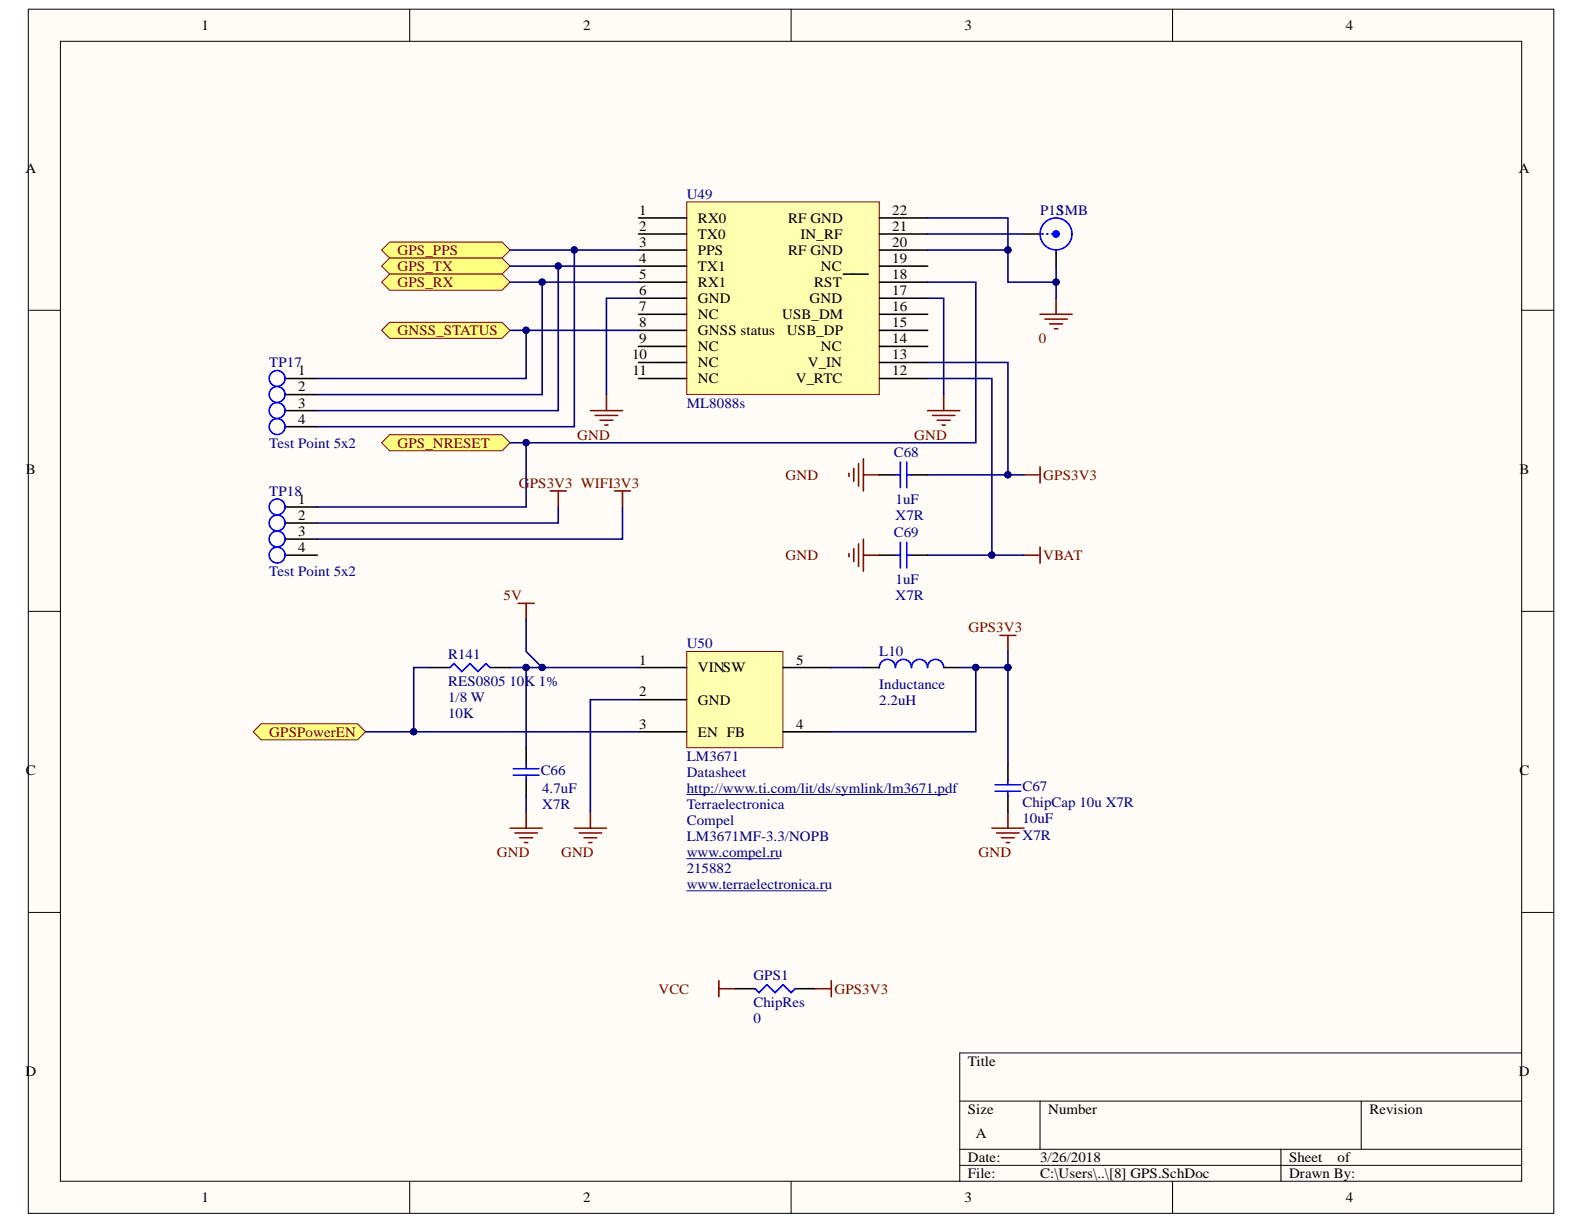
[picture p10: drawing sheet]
<svg xmlns="http://www.w3.org/2000/svg" width="279mm" height="216mm" viewBox="0 0 279 216" stroke-linecap="round" stroke-linejoin="round" font-family="sans-serif">
<g fill="#fffcf8" stroke="#000" stroke-width=".18">
<path d="M5 1.6h269.1v212.4h-269.1z"/>
<path d="M10.7 7.3h257.7v201.1h-257.7z"/>
</g>
<g fill="none" stroke="#000" stroke-width=".18">
<path d="M72.3 1.6v5.7M139.5 1.6v5.7M206.8 1.6v5.7M5 54.7h5.7M268.4 54.7h5.7M5 107.8h5.7M268.4 107.8h5.7M5 160.9h5.7M268.4 160.9h5.7M169.3 194.2h99.1M183.5 194.2v8.5M240.1 194.2v8.5"/>
<path d="M268.4 185.7h-99.1v22.7M72.3 208.4v5.7M139.5 208.4v5.7M169.3 202.7h99.1M169.3 205.6h99.1M206.8 208.4v5.7M225.9 202.7v5.7"/>
</g>
<path d="M121.1 35.6h34v34h-34z" fill="#ffffb0" stroke="#800000" stroke-width=".18"/>
<g fill="none" stroke="#000" stroke-width=".28">
<path d="M112.6 38.4h8.5M155.1 38.4h8.5M112.6 41.3h8.5M112.6 44.1h8.5M112.6 46.9h8.5M112.6 49.8h8.5M112.6 52.6h8.5M112.6 55.4h8.5M112.6 58.3h8.5M148.8 48.4h2.8M151.8 48.4h1.3M155.1 41.3h8.5"/>
<path d="M155.1 44.1h8.5M155.1 46.9h8.5M155.1 49.8h8.5M155.1 52.6h8.5M155.1 55.4h8.5M155.1 58.3h8.5M180.6 41.3h2.9M186.3 44.1v2.8M112.6 61.1h8.5M112.6 63.9h8.5M112.6 66.8h8.5M155.1 61.1h8.5"/>
<path d="M155.1 63.9h8.5M155.1 66.8h8.5"/>
</g>
<circle cx="186.3" cy="41.3" r=".55" fill="#00f" stroke="#00f" stroke-width=".28"/>
<g fill="none" stroke="#00f" stroke-width=".28">
<path d="M183.7 41.3h.3M184.6 41.3h.3M185.4 41.3h.3"/>
<circle cx="186.3" cy="41.3" r="2.82"/>
</g>
<g fill="none" stroke="#800000" stroke-width=".28">
<path d="M183.5 55.4h5.6M184.3 56.3h4M185.2 57.1h2.2M186 58h.6M186.3 52.6v2.8M104.1 72.4h5.7M105 73.3h4M105.8 74.1h2.3M106.7 75h.6M107 69.6v2.8M163.6 72.4h5.7M164.5 73.3h3.9"/>
<path d="M165.3 74.1h2.3M166.2 75h.5M166.5 69.6v2.8"/>
</g>
<g fill="#ffff80" stroke="#800000" stroke-width=".18">
<path d="M67.3 44.1l1.4-1.4h19.9l1.4 1.4-1.4 1.4h-19.9z" fill-rule="evenodd"/>
<path d="M67.3 46.9l1.4-1.4h19.9l1.4 1.4-1.4 1.5h-19.9z" fill-rule="evenodd"/>
<path d="M67.3 49.8l1.4-1.4h19.9l1.4 1.4-1.4 1.4h-19.9z" fill-rule="evenodd"/>
<path d="M67.3 58.3l1.4-1.4h19.9l1.4 1.4-1.4 1.4h-19.9z" fill-rule="evenodd"/>
<path d="M67.3 78.1l1.4-1.4h19.9l1.4 1.4-1.4 1.4h-19.9z" fill-rule="evenodd"/>
</g>
<path d="M121.1 114.9h17v17h-17z" fill="#ffffb0" stroke="#800000" stroke-width=".18"/>
<path d="M112.6 117.8h8.5M138.1 117.8h8.5M112.6 123.4h8.5M112.6 129.1h8.5M138.1 129.1h8.5" fill="none" stroke="#000" stroke-width=".28"/>
<path d="M121.1 140.1h46M121.1 151.5h16.3M121.1 157.1h24.7" fill="none" stroke="#000080" stroke-width=".18"/>
<g fill="none" stroke="#800000" stroke-width=".28">
<path d="M91.4 106.4h2.8M92.8 106.4v2.9M176.4 112.1h2.8M177.8 112.1v2.8M101.3 146.1h5.7M102.2 146.9h3.9M103 147.8h2.3M103.9 148.6h.5M104.1 143.2v2.9M175 146.1h5.6M175.8 146.9h4M176.7 147.8h2.2"/>
<path d="M177.5 148.6h.6M177.8 143.2v2.9"/>
</g>
<path d="M44.6 129.1l1.5-1.4h17l1.4 1.4-1.4 1.4h-17z" fill-rule="evenodd" fill="#ffff80" stroke="#800000" stroke-width=".18"/>
<g fill="none" stroke="#00f" stroke-width=".28">
<path d="M158 83.8h.8M158 97.9h.8M158.8 81.5v4.5M158.8 95.7v4.5M159.9 81.5v4.5M159.9 95.7v4.5M159.9 83.8h.9M159.9 97.9h.9M79.3 117.8l.4-.4a.33 .33 0 0 1 .4-.3 .33 .33 0 0 1 .3 .3l.9 .9a.28 .28 0 0 0 .3 .1 .28 .28 0 0 0 .2-.3l.9-.9a.28 .28 0 0 1 .4-.1 .28 .28 0 0 1 .1 .3l1 .9a.28 .28 0 0 0 .3 .1 .28 .28 0 0 0 .1-.3l.8-.8a.38 .38 0 0 1 .4-.2 .38 .38 0 0 1 .3 .4l.3 .3M158 117.8a1.43 1.43 0 0 0-1.5-1.5 1.43 1.43 0 0 0-1.4 1.5M163.6 117.8a1.43 1.43 0 0 0-1.4-1.5 1.43 1.43 0 0 0-1.4 1.5 1.42 1.42 0 0 0-1.5-1.5 1.42 1.42 0 0 0-1.4 1.5M166.5 117.8a1.43 1.43 0 0 0-1.5-1.5 1.43 1.43 0 0 0-1.4 1.5"/>
<path d="M90.5 135.6h4.6M90.5 136.7h4.6M92.8 134.7v.9M92.8 136.7v.9M175.5 138.4h4.6M175.5 139.6h4.6M177.8 137.6v.8M177.8 139.6v.8M133.2 174.4l.4 .4a.33 .33 0 0 0 .3 .3 .33 .33 0 0 0 .3-.3l1-1a.28 .28 0 0 1 .3 0 .28 .28 0 0 1 .1 .2l1 1a.28 .28 0 0 0 .3 0 .28 .28 0 0 0 .2-.2l.9-1a.28 .28 0 0 1 .3 0 .28 .28 0 0 1 .2 .2l.8 .8a.38 .38 0 0 0 .4 .2 .38 .38 0 0 0 .3-.3l.3-.3"/>
<circle cx="48.9" cy="75.3" r="1.4"/>
<circle cx="48.9" cy="69.6" r="1.4"/>
<circle cx="48.9" cy="66.8" r="1.4"/>
<circle cx="48.9" cy="72.4" r="1.4"/>
<circle cx="48.9" cy="95.1" r="1.4"/>
<circle cx="48.9" cy="92.2" r="1.4"/>
<circle cx="48.9" cy="97.9" r="1.4"/>
<circle cx="48.9" cy="89.4" r="1.4"/>
</g>
<g fill="none" stroke="#000" stroke-width=".28">
<path d="M50.3 66.8h5.7M50.3 69.6h5.7M50.3 72.4h5.7M50.3 75.3h5.7M50.3 89.4h5.7M50.3 92.3h5.7M50.3 95.1h5.7M50.3 97.9h5.7M155.1 97.9h2.9M155.1 83.8h2.9M160.8 97.9h2.8M160.8 83.8h2.8"/>
<path d="M75.8 117.8h3.5M86.4 117.8h3.6M152.3 117.8h2.8M166.5 117.8h2.8M92.8 131.9v2.8M92.8 137.6v2.8M177.8 134.7v2.9M177.8 140.4v2.8M129.6 174.4h3.6M140.3 174.4h3.5"/>
</g>
<g fill="#000080" stroke="#000080" stroke-width=".18">
<circle cx="177.8" cy="117.7" r=".55"/>
<circle cx="177.8" cy="44.1" r=".55"/>
<circle cx="186.3" cy="49.8" r=".55"/>
<circle cx="101.3" cy="44.1" r=".55"/>
<circle cx="98.5" cy="46.9" r=".55"/>
<circle cx="95.6" cy="49.8" r=".55"/>
<circle cx="92.8" cy="58.3" r=".55"/>
<circle cx="92.8" cy="78.1" r=".55"/>
<circle cx="172.1" cy="117.7" r=".55"/>
<circle cx="95.6" cy="117.7" r=".55"/>
<circle cx="92.8" cy="117.7" r=".55"/>
<circle cx="73" cy="129.1" r=".55"/>
<circle cx="174.9" cy="97.9" r=".55"/>
<circle cx="177.8" cy="83.7" r=".55"/>
</g>
<g fill="none" stroke="#800000" stroke-width=".28">
<path d="M97.1 86.6h2.8M98.5 86.6v2.8M108.4 86.6h2.8M109.8 86.6v2.8M149.7 83.5v.5M149.7 97.6v.6M150.6 82.6v2.3M150.6 96.8v2.3M151.4 81.8v3.9M151.4 95.9v4M152.3 80.9v5.7M152.3 95.1v5.7"/>
<path d="M152.3 83.8h2.8M152.3 97.9h2.8M180.6 83.8h2.9M180.6 97.9h2.9M183.5 82.3v2.9M183.5 96.5v2.8M90 146.1h5.6M90.8 146.9h4M91.7 147.8h2.2M92.5 148.6h.6M92.8 143.2v2.9M126.8 173v2.8"/>
<path d="M126.8 174.4h2.8M143.8 174.4h2.8M146.6 173v2.8"/>
</g>
<g fill="none" stroke="#000080" stroke-width=".28">
<path d="M163.6 38.4h14.2v5.7h-14.2M90 44.1h22.6M90 46.9h22.6M90 49.8h22.6M90 58.3h22.6M92.8 58.3v8.5h-36.8M95.6 49.8v19.8h-39.6M98.5 46.9v25.5h-42.5M101.3 44.1v31.2h-45.3M112.6 52.6h-5.6v17M163.6 52.6h2.9v17M163.6 49.8h8.5v28.3h-82.1"/>
<path d="M163.6 41.3h17M177.8 44.1v5.7h8.5v-2.9M186.3 49.8v2.8M92.8 78.1v11.3h-36.8M163.6 66.8h11.4v31.1h-11.4M163.6 63.9h14.2v19.9h-14.2M98.5 89.4v2.9h-42.5M109.8 89.4v5.7h-53.8M175 97.9h5.6M177.8 83.8h2.8M75.8 117.8h-2.8v11.3M90 117.8h2.8"/>
<path d="M92.8 109.3v5.6l2.8 2.9M112.6 117.8h-19.8v14.1M146.6 117.8h5.7M169.3 117.8h8.5v16.9M172.1 117.8v11.3h-25.5M177.8 114.9v2.9M64.5 129.1h48.1M112.6 123.4h-8.5v19.8M92.8 140.4v2.8"/>
</g>
<g font-size="2.5">
<text x="35.6" y="5.3">1</text>
<text x="102.9" y="5.3">2</text>
<text x="170.1" y="5.3">3</text>
<text x="237.4" y="5.3">4</text>
<text x="4.5" y="30.4">A</text>
<text x="267.9" y="30.4">A</text>
<text x="112.8" y="37.9">1</text>
<text x="112.8" y="40.7">2</text>
<text x="123.1" y="39.3">RX0</text>
<text x="139" y="39.3">RF GND</text>
<text x="157.4" y="40.7">21</text>
<text x="157.4" y="37.9">22</text>
<text x="112.8" y="43.6">3</text>
<text x="112.8" y="46.4">4</text>
<text x="123.1" y="42.2">TX0</text>
<text x="123.1" y="44.9">PPS</text>
<text x="123.1" y="47.8">TX1</text>
<text x="139" y="44.9">RF GND</text>
<text x="141.2" y="42.2">IN_RF</text>
<text x="144.8" y="47.8">NC</text>
<text x="157.4" y="46.4">19</text>
<text x="157.4" y="43.6">20</text>
<text x="112.8" y="49.2">5</text>
<text x="112.8" y="52.1">6</text>
<text x="123.1" y="50.6">RX1</text>
<text x="123.1" y="53.4">GND</text>
<text x="142.8" y="53.4">GND</text>
<text x="143.6" y="50.6">RST</text>
<text x="157.4" y="52.1">17</text>
<text x="157.4" y="49.2">18</text>
<text x="112.8" y="54.9">7</text>
<text x="112.8" y="57.7">8</text>
<text x="123.1" y="56.3">NC</text>
<text x="123.1" y="59.1">GNSS status</text>
<text x="138" y="56.3">USB_DM</text>
<text x="138.8" y="59.1">USB_DP</text>
<text x="157.4" y="57.7">15</text>
<text x="157.4" y="54.9">16</text>
<text x="111.5" y="63.4">10</text>
<text x="112.8" y="60.6">9</text>
<text x="123.1" y="61.9">NC</text>
<text x="123.1" y="64.8">NC</text>
<text x="142.5" y="64.8">V_IN</text>
<text x="144.8" y="61.9">NC</text>
<text x="157.4" y="63.4">13</text>
<text x="157.4" y="60.6">14</text>
<text x="52.6" y="66.2">1</text>
<text x="52.6" y="69.1">2</text>
<text x="52.6" y="71.9">3</text>
<text x="111.6" y="66.2">11</text>
<text x="123.1" y="67.6">NC</text>
<text x="140.4" y="67.6">V_RTC</text>
<text x="157.4" y="66.2">12</text>
<text x="52.6" y="74.7">4</text>
<text x="4.6" y="83.6">B</text>
<text x="268" y="83.6">B</text>
<text x="52.6" y="88.9">1</text>
<text x="52.6" y="91.7">2</text>
<text x="52.6" y="94.6">3</text>
<text x="52.6" y="97.4">4</text>
<text x="112.8" y="117.2">1</text>
<text x="123.1" y="118.6">VINSW</text>
<text x="140.4" y="117.2">5</text>
<text x="112.8" y="122.8">2</text>
<text x="123.1" y="124.3">GND</text>
<text x="112.8" y="128.5">3</text>
<text x="123.1" y="129.9">EN FB</text>
<text x="140.4" y="128.5">4</text>
<text x="4.6" y="136.7">C</text>
<text x="268" y="136.7">C</text>
<text x="4.5" y="189.8">D</text>
<text x="170.7" y="188">Title</text>
<text x="267.9" y="189.8">D</text>
<text x="170.7" y="196.5">Size</text>
<text x="184.9" y="196.5">Number</text>
<text x="241.5" y="196.5">Revision</text>
<text x="172.1" y="200.7">A</text>
<text x="170.7" y="205">Date:</text>
<text x="170.7" y="207.8">File:</text>
<text x="183.5" y="205">3/26/2018</text>
<text x="183.5" y="207.8">C:\Users\..\[8] GPS.SchDoc</text>
<text x="227.4" y="205">Sheet</text>
<text x="227.4" y="207.8">Drawn By:</text>
<text x="235.9" y="205">of</text>
<text x="35.6" y="212.1">1</text>
<text x="102.9" y="212.1">2</text>
<text x="170.1" y="212.1">3</text>
<text x="237.4" y="212.1">4</text>
</g>
<g font-size="2.5" fill="#000080">
<text x="121.1" y="35.1">U49</text>
<text x="183.5" y="37.9">P13</text>
<text x="186.3" y="37.9">SMB</text>
<text x="47.5" y="64.8">TP17</text>
<text x="121.1" y="71.9">ML8088s</text>
<text x="47.5" y="78.9">Test Point 5x2</text>
<text x="157.7" y="80.6">C68</text>
<text x="47.5" y="87.4">TP18</text>
<text x="158" y="88.9">1uF</text>
<text x="157.7" y="94.8">C69</text>
<text x="158" y="91.7">X7R</text>
<text x="47.5" y="101.6">Test Point 5x2</text>
<text x="158" y="103.1">1uF</text>
<text x="158" y="105.9">X7R</text>
<text x="79" y="116.2">R141</text>
<text x="121.1" y="114.4">U50</text>
<text x="155.1" y="115.7">L10</text>
<text x="79" y="123.9">1/8 W</text>
<text x="79" y="121">RES0805 10K 1%</text>
<text x="155.1" y="124.3">2.2uH</text>
<text x="155.1" y="121.5">Inductance</text>
<text x="79" y="126.7">10K</text>
<text x="95.4" y="136.8">C66</text>
<text x="121.1" y="137">Datasheet</text>
<text x="121.1" y="134.2">LM3671</text>
<text x="95.6" y="139.8">4.7uF</text>
<text x="95.6" y="142.7">X7R</text>
<text x="121.1" y="139.8">http://www.ti.com/lit/ds/symlink/lm3671.pdf</text>
<text x="121.1" y="142.7">Terraelectronica</text>
<text x="180.3" y="139.6">C67</text>
<text x="180.3" y="142.4">ChipCap 10u X7R</text>
<text x="121.1" y="145.5">Compel</text>
<text x="121.1" y="148.3">LM3671MF-3.3/NOPB</text>
<text x="180.3" y="145.3">10uF</text>
<text x="180.3" y="148.1">X7R</text>
<text x="121.1" y="151.2">www.compel.ru</text>
<text x="121.1" y="154">215882</text>
<text x="121.1" y="156.8">www.terraelectronica.ru</text>
<text x="132.9" y="172.9">GPS1</text>
<text x="132.9" y="177.7">ChipRes</text>
<text x="132.9" y="180.5">0</text>
</g>
<g font-size="2.5" fill="#800000">
<text x="70.1" y="44.9">GPS_PPS</text>
<text x="70.1" y="47.8">GPS_TX</text>
<text x="70.1" y="50.6">GPS_RX</text>
<text x="70.1" y="59.1">GNSS_STATUS</text>
<text x="183.3" y="60.6">0</text>
<text x="101.8" y="77.6">GND</text>
<text x="161.3" y="77.6">GND</text>
<text x="70.1" y="78.9">GPS_NRESET</text>
<text x="91.5" y="86.1">G</text>
<text x="93.5" y="86.1">PS3V3 WIFI3V3</text>
<text x="138.6" y="84.6">GND</text>
<text x="184" y="84.6">GPS3V3</text>
<text x="138.6" y="98.8">GND</text>
<text x="184" y="98.8">VBAT</text>
<text x="88.8" y="105.9">5V</text>
<text x="170.8" y="111.6">GPS3V3</text>
<text x="47.5" y="129.9">GPSPowerEN</text>
<text x="87.6" y="151.2">GND</text>
<text x="99" y="151.2">GND</text>
<text x="172.6" y="151.2">GND</text>
<text x="116.1" y="175.3">VCC</text>
<text x="147.2" y="175.3">GPS3V3</text>
</g>
</svg>
